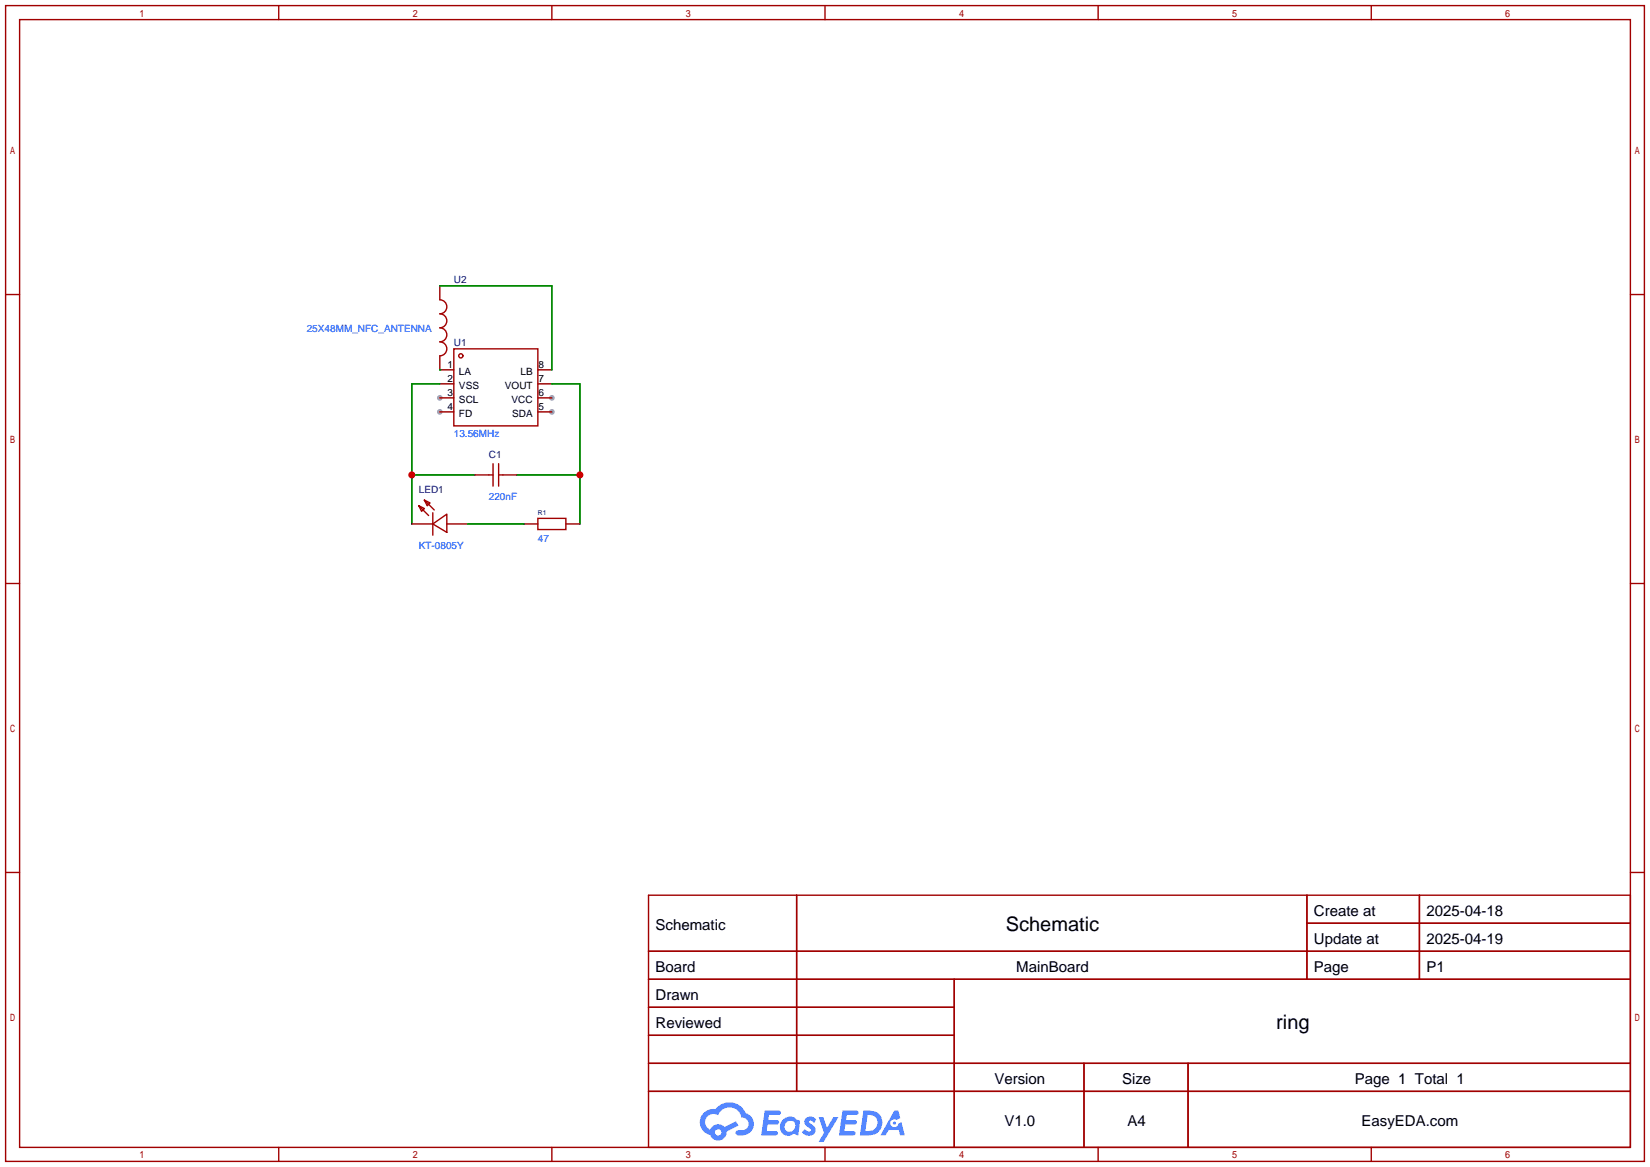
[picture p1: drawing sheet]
<svg xmlns="http://www.w3.org/2000/svg" width="299mm" height="212mm" viewBox="0 0 299 212" stroke-linecap="round" stroke-linejoin="round" font-family="sans-serif">
<g fill="#999">
<circle cx="100.1" cy="72.1" r=".51"/>
<circle cx="100.1" cy="74.7" r=".51"/>
<circle cx="79.8" cy="74.7" r=".51"/>
<circle cx="79.8" cy="72.1" r=".51"/>
</g>
<g fill="none" stroke="#a10000" stroke-width=".25">
<path d="M1 1h297.2v209.6h-297.2zM3.6 3.6h292.1v204.4h-292.1zM50.5 1v2.6M100.1 1v2.6M149.6 1v2.6M199.1 1v2.6M248.7 1v2.6M1 53.4h2.6M295.7 53.4h2.5M1 105.8h2.6M295.7 105.8h2.5M1 158.2h2.6"/>
<path d="M295.7 158.2h2.5M117.6 162.3h178.1v45.7h-178.1zM117.6 172.5h178.1M117.6 177.5h178.1M144.5 162.3v35.6M173 177.5v30.5M237 162.3v15.2M237 167.4h58.7M257.4 162.3v15.2M117.6 182.6h55.4M117.6 192.8h178.1M117.6 187.7h55.4"/>
<path d="M117.6 197.9h178.1M196.6 192.8v15.2M215.4 192.8v15.2M50.5 208v2.6M100.1 208v2.6M149.6 208v2.6M199.1 208v2.6M248.7 208v2.6"/>
</g>
<g fill="#5487ff">
<path d="M146.2 202.7a1.3 1.3 0 0 1 1.8 .3l-.4 .6a.54 .54 0 0 0-.9-.2l.1 .2a1.58 1.58 0 0 1 1.1 1.5 1.43 1.43 0 0 1-2.5 .2l.5-.6a.64 .64 0 0 0 .6 .5 .64 .64 0 0 0 .6-.3l-.2-.2a1.6 1.6 0 0 1-1-1.6z"/>
<path d="M148.5 202.5h.8l.7 2 1.1-2h1l-2.8 4.6h-.9l1-1.7z"/>
<path d="M138.7 201.4h1.6a1.31 1.31 0 0 1 1.3 .2 .4 .4 0 0 1-.4 .5l-1.8 .1-.1 .9h1.7a.4 .4 0 0 1 .3 .4 .4 .4 0 0 1-.4 .4h-1.7l-.2 1.2h.8a1.23 1.23 0 0 1 1.2 .2 .39 .39 0 0 1-.3 .5h-2.7z"/>
<path d="M152.8 201.4h1.6a1.32 1.32 0 0 1 1.3 .2 .39 .39 0 0 1-.4 .5l-1.7 .1-.2 .9h1.7a.4 .4 0 0 1 .3 .4 .4 .4 0 0 1-.4 .4h-1.7l-.2 1.2h.8a1.23 1.23 0 0 1 1.2 .1 .39 .39 0 0 1-.3 .6h-2.7z"/>
<path d="M162.2 201.4h.7l.4 1.3-.7 .4a.75 .75 0 0 0-1.1 .3 .75 .75 0 0 0 .5 1 .75 .75 0 0 0 .9-.7l.6-.2 .6 2.3h-.9l-.2-.9h-1.9l-.5 .9h-.9z"/>
<path d="M156.6 201.4l-.7 4.4h1.5a2.27 2.27 0 0 0 2.6-2.2 2.27 2.27 0 0 0-2.7-2.2zM157.3 202.1a1.5 1.5 0 0 1 1.8 1.6 1.5 1.5 0 0 1-1.9 1.4h-.3z"/>
<path d="M142 203a1.62 1.62 0 0 0-.4 2.1 1.62 1.62 0 0 0 2 .6l.4-.2 .3 .3h.5l.3-2.4-.2-.3-.4-.1a1.58 1.58 0 0 0-2.5 0zM142.6 203.5a.99 .99 0 0 1 1.6 .3 .99 .99 0 0 1-.9 1.4 .94 .94 0 0 1-1-.6 .94 .94 0 0 1 .3-1.1z"/>
<path d="M127.6 201.8a2.37 2.37 0 0 0 1.2 4 1.54 1.54 0 0 0 1.7 1 1.54 1.54 0 0 0 1.3-1.6l2.1-1.1-.4-.8-2.1 1a1.57 1.57 0 0 0-2.6 .5 1.5 1.5 0 0 1-.7-2.1 1.5 1.5 0 0 1 2.1-.5 2.23 2.23 0 0 1 2.3-1.4 2.23 2.23 0 0 1 2 1.8 1.16 1.16 0 0 1 1.3 1.1 1.16 1.16 0 0 1-1.1 1.2h-.7a.47 .47 0 0 0-.6 .4 .47 .47 0 0 0 .4 .5 2.23 2.23 0 0 0 2.3-.6 2.23 2.23 0 0 0 .4-2.3 2.16 2.16 0 0 0-1.3-1.1 3.2 3.2 0 0 0-5.4-.7l-1.2 .1zM129.7 205.3a.58 .58 0 0 1 1.1 0 .58 .58 0 0 1-1.1 0z"/>
<circle cx="162.2" cy="203.6" r=".28"/>
</g>
<g fill="none" stroke="#870000" stroke-width=".25">
<path d="M79.8 51.8v2.6M79.8 64.5v2.6h2.5M79.8 69.6h2.5M79.8 72.1h2.5M79.8 74.7h2.5M97.5 67.1h2.6M97.5 69.6h2.6M97.5 72.1h2.6M97.5 74.7h2.6M74.7 95h3.8M81 95h3.8M86.1 86.1h2.5"/>
<path d="M91.2 86.1h2.5M95 95h2.5M102.6 95h2.6"/>
</g>
<g fill="none" stroke="#a10000" stroke-width=".25">
<path d="M79.8 54.4a1.27 1.27 0 0 1 1.2 1.2 1.27 1.27 0 0 1-1.2 1.3 1.27 1.27 0 0 1 1.2 1.3 1.27 1.27 0 0 1-1.2 1.2 1.27 1.27 0 0 1 1.2 1.3 1.27 1.27 0 0 1-1.2 1.3 1.27 1.27 0 0 1 1.2 1.2 1.27 1.27 0 0 1-1.2 1.3M82.3 63.2h15.2v14h-15.2zM75.9 91.7l1.1 .5-.5 .5zM75.9 91.7l1.8 1.8M77 90.7l1 .5-.5 .5zM77 90.7l1.7 1.8M78.5 95l2.5-1.8v3.3zM78.5 93v4M88.6 86.1h.8M89.4 84.1v4M90.4 84.1v4M90.4 86.1h.8"/>
<path d="M97.5 94h5.1v2h-5.1z"/>
<circle cx="83.6" cy="64.5" r=".38"/>
</g>
<path d="M79.8 51.8h20.3v15.3M79.8 67.1h.1M79.8 69.6h-5.1v25.4M100.1 69.6h5.1v25.4M74.7 86.1h11.4M84.8 95h10.2M93.7 86.1h11.5" fill="none" stroke="#008700" stroke-width=".25"/>
<g fill="#c00">
<circle cx="74.7" cy="86.1" r=".63"/>
<circle cx="105.2" cy="86.1" r=".63"/>
</g>
<g font-size="3.6">
<text x="182.4" y="168.7">Schematic</text>
<text x="231.5" y="186.5">ring</text>
</g>
<g font-size="2.7">
<text x="238.3" y="166">Create at</text>
<text x="258.7" y="166">2025-04-18</text>
<text x="118.9" y="168.6">Schematic</text>
<text x="238.3" y="171.1">Update at</text>
<text x="258.7" y="171.1">2025-04-19</text>
<text x="118.9" y="176.2">Board</text>
<text x="184.3" y="176.2">MainBoard</text>
<text x="238.3" y="176.2">Page</text>
<text x="258.7" y="176.2">P1</text>
<text x="118.9" y="181.3">Drawn</text>
<text x="118.9" y="186.3">Reviewed</text>
<text x="180.3" y="196.5">Version</text>
<text x="203.5" y="196.5">Size</text>
<text x="245.7" y="196.5">Page 1 Total 1</text>
<text x="182.1" y="204.1">V1.0</text>
<text x="204.5" y="204.1">A4</text>
<text x="246.9" y="204.1">EasyEDA.com</text>
</g>
<g font-size="1.8" fill="#000080">
<text x="82.3" y="51.3">U2</text>
<text x="82.3" y="62.7">U1</text>
<text x="88.6" y="83">C1</text>
<text x="75.9" y="89.4">LED1</text>
</g>
<g font-size="1.8" fill="#00f">
<text x="55.6" y="60.2">25X48MM_NFC_ANTENNA</text>
<text x="82.3" y="79.2">13.56MHz</text>
<text x="88.6" y="90.6">220nF</text>
<text x="75.9" y="99.5">KT-0805Y</text>
<text x="97.5" y="98.3">47</text>
</g>
<g font-size="1.8">
<text x="81.2" y="71.8">3</text>
<text x="81.2" y="69.3">2</text>
<text x="81.2" y="66.7">1</text>
<text x="83.2" y="70.6">VSS</text>
<text x="83.2" y="68">LA</text>
<text x="91.6" y="70.6">VOUT</text>
<text x="94.4" y="68">LB</text>
<text x="97.7" y="66.7">8</text>
<text x="97.7" y="69.3">7</text>
<text x="97.7" y="71.8">6</text>
<text x="81.2" y="74.4">4</text>
<text x="83.2" y="75.6">FD</text>
<text x="83.2" y="73.1">SCL</text>
<text x="92.8" y="73.1">VCC</text>
<text x="92.9" y="75.6">SDA</text>
<text x="97.7" y="74.4">5</text>
</g>
<text font-size="1.2" fill="#000080" x="97.5" y="93.4">R1</text>
</svg>
